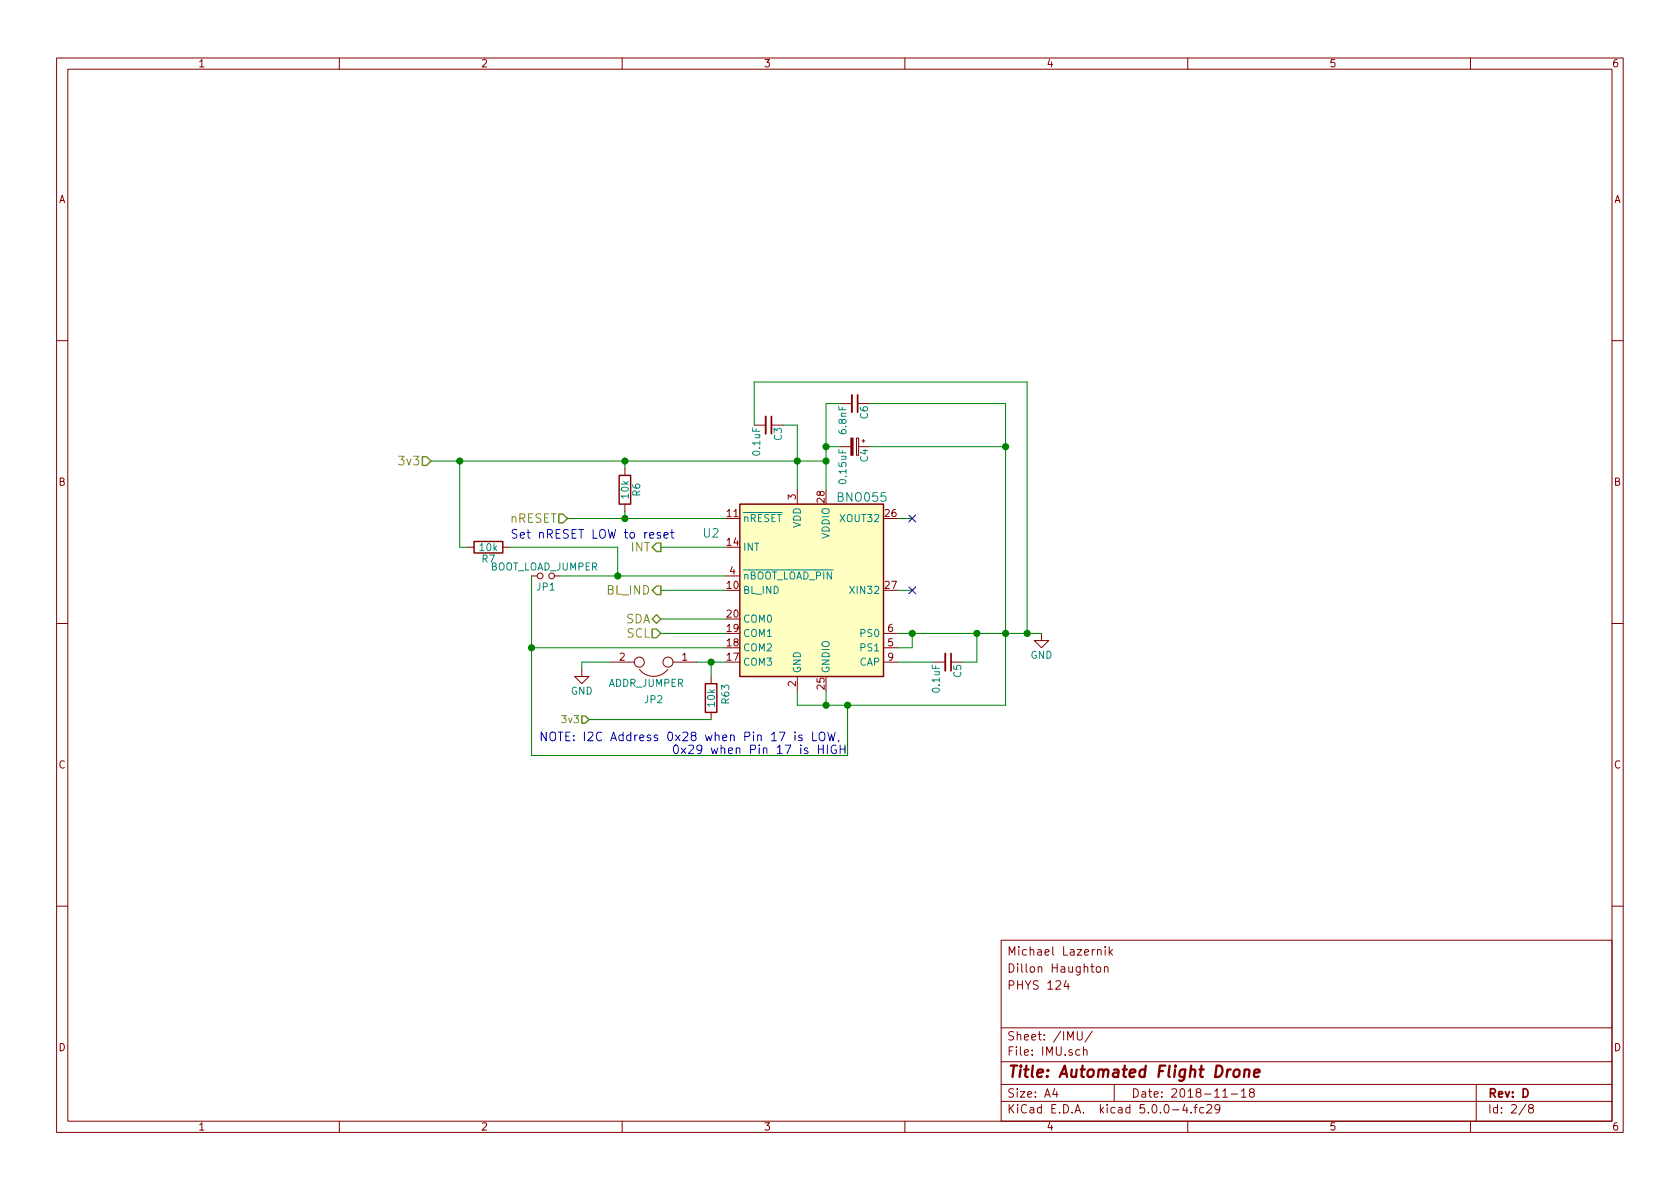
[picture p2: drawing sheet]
<svg xmlns="http://www.w3.org/2000/svg" width="297mm" height="210mm" viewBox="0 0 297 210" stroke-linecap="round" stroke-linejoin="round" font-family="sans-serif">
<g fill="none" stroke="#840000" stroke-width=".18">
<path d="M10 10.3h277v189.9h-277zM12 12.2h273v186.1h-273zM60 10.3v1.9M110 10.3v1.9M160 10.3v1.9M210 10.3v1.9M260 10.3v1.9M10 60.2h2M133.3 75.2h2.1M148.6 79h1.8M148.6 71.4h2M151.4 77.5h.4v3h-.4z"/>
<path d="M152.4 78h.5M152.7 77.7v.5M285 60.2h2M82.5 96.8h1.3M88.9 96.8h1.3M110.5 82.8v1.3M110.5 89.1v1.3M141 86.6v2.5M10 110.3h2M94 101.8h1M98 101.8h1.1M102.9 118.4v1.2h1.2l-1.2 1.3-1.3-1.3h1.3"/>
<path d="M107.9 117.1h4.2M113.1 118.4a3.2 3.2 0 0 0 5 0M119 117.1h4.2M125.7 119.6v1.3M128.3 101.8h2.5M141 119.6v2.6M156.2 114.5h2.5M156.2 112h2.5M156.2 117.1h2.5M165.1 117.1h2M184.1 112v1.3h1.3l-1.3 1.2-1.2-1.2h1.2M285 110.3h2"/>
<path d="M125.7 126v1.2M10 160.2h2M177 166.3h108v32h-108zM188.5 173.3l-.4 1.1h1M188.8 173.9v1M193.9 171.1l.2-.2 .5 .2v.7l-.3 .1-.4-.1zM194.1 168l.2-.1 .3 .1 .1 .9M195.3 171.1v-.1a.37 .37 0 0 1 .6 .1v.8M195.3 170.9v1M195.4 167.4v.2M195.4 167.9v1M196.1 167.4v1.5"/>
<path d="M196.3 168.3l.4 .6M196.7 167.9l-.6 .6M285 160.2h2M60 198.3v1.9M110 198.3v1.9M160 198.3v1.9M177 194.8h108M177 191.8h108M177 187.8h108M177 181.8h108M186.5 192.5l-.4 1h1M186.8 193v1"/>
<path d="M190.5 182.4v1.2l.3 .3h.3l.2-.3v-1.2M190.9 185.7l-.4-.1-.3 .3 .1 .6 .2 .1 .4-.1M191.6 185.7a.37 .37 0 0 1 .6 .1v.8M191.6 185.1v1.5M193.1 182.3l-1.3 2M197 191.8v3M209.5 195.2l-.4 1.1h.9M209.8 195.8v1M210 198.3v1.9M210.6 196.7v.1M211.1 195.8h.6M211.7 195.3l-.4 .2v1.3"/>
<path d="M212.8 195.9l-.4-.1-.3 .3 .1 .6 .2 .1 .4-.1M213.4 195.5l.2-.2h.4l.2 .5-.9 1h.9M215.7 196l-.2 .2a.48 .48 0 0 1-.6-.1v-.6a.48 .48 0 0 1 .6-.1l.1 .1a1.19 1.19 0 0 1-.2 1.2l-.4 .1M216.2 194h.8M217.7 193.5h1.1M219.5 193l.4-.5v1.5M219.5 194h.8M221.2 193.2l-.3-.3 .1-.2 .2-.2 .4 .1 .2 .2-.1 .2-.6 .2a.48 .48 0 0 0-.1 .7l.2 .1 .5-.1a.48 .48 0 0 0-.1-.7h-.1M260 198.3v1.9M261 191.8v6.5M269.8 195.2l-1.2 2M270.6 196l-.3-.2v-.2l.3-.3h.2l.3 .3-.1 .2-.6 .2a.48 .48 0 0 0-.1 .7l.3 .1 .4-.1a.48 .48 0 0 0-.2-.7"/>
<circle cx="95.5" cy="101.8" r=".51"/>
<circle cx="97.5" cy="101.8" r=".51"/>
<circle cx="113" cy="117.1" r=".89"/>
<circle cx="118.1" cy="117.1" r=".89"/>
</g>
<path d="M218.3 189.3a.51 .51 0 0 1 .5-.2 .51 .51 0 0 1 .4 .4l-.1 .6a.56 .56 0 0 1-.5 .4 .56 .56 0 0 1-.5-.4zM220.1 189.3a.52 .52 0 0 1 .8 .1l-.1 1M220.1 189.1l-.2 1.3M221.7 189.8l1-.2v-.4l-.6-.1-.3 .3v.9l.1 .1 .6-.1" fill="none" stroke="#840000" stroke-width=".41"/>
<path d="M130.8 89.1h25.4v30.5h-25.4z" fill="#ffffc2" stroke="#ffffc2" stroke-width=".18"/>
<path d="M83.8 95.8h5.1v2h-5.1zM109.5 84.1h2v5h-2zM130.8 89.1h25.4v30.5h-25.4zM124.7 120.9h2v5.1h-2z" fill="none" stroke="#840000" stroke-width=".25"/>
<path d="M74.7 80.8h.7l.8 .7-.8 .8h-.7zM98.8 90.9h.8l.7 .8-.7 .8h-.8zM116.1 96h.7v1.5h-.7l-.8-.7zM115.3 111.2h.8l.7 .8-.7 .8h-.8zM115.3 109.5l.8-.8 .7 .8-.7 .7zM116.1 103.6h.7v1.6h-.7l-.8-.8zM102.9 126.6h.6l.6 .6-.6 .7h-.6z" fill="none" stroke="#848400" stroke-width=".25"/>
<g fill="none" stroke="#0000c2" stroke-width=".18">
<path d="M91.4 93.7l-.6-.1-.2 .2v.4l.7 .3 .1 .4-.3 .3-.5-.1M92 94.7l.7-.2v-.3h-.5l-.2 .2 .1 .7h.6M118.6 94.2h.6M118.8 93.6v1.3v.2l.4 .1M96.6 129.5v1.5l-.9-1.5v1.5M97.3 129.7l.1-.2a.52 .52 0 0 1 .8 .2 1.04 1.04 0 0 1-.3 1.3l-.5-.1a1.23 1.23 0 0 1-.1-1.2zM98.7 129.5h.8M99.1 129.5v1.5M100.1 130.2h.5M100.8 129.5h-.7v1.5h.7M101.4 130.8v.2M101.4 130v.2"/>
<path d="M119.2 131.9l.4-.2a.97 .97 0 0 1 0 1.6 .84 .84 0 0 1-.4-1.4zM120.4 132.3l.9 1M121.3 132.3l-.9 1M121.8 131.9l.6-.2 .2 .2v.3l-.9 1.1h.9M124.1 132.4l-.3 .3h-.3l-.3-.3v-.4l.2-.2 .4-.1 .2 .2a1.06 1.06 0 0 1-.4 1.4h-.2M148.3 130.9l-.1 .3"/>
</g>
<path d="M150.4 77.5h.4v3h-.4z" fill="#840000" stroke="#840000" stroke-width=".18"/>
<path d="M135.4 73.7v3M150.6 69.8v3.1M167.1 115.6v3" fill="none" stroke="#840000" stroke-width=".33"/>
<path d="M136.4 73.7v3M151.6 69.8v3.1M168.1 115.6v3" fill="none" stroke="#840000" stroke-width=".3"/>
<g fill="none" stroke="#008400" stroke-width=".18">
<path d="M133.3 75.2v-7.6h48.3v44.4M138.4 75.2h2.6v11.4M146 79h2.6M148.6 71.4h-2.6v15.2M153.7 71.4h24.1v53.3h-36.8v-2.5M153.7 79h24.1M76.2 81.5h69.8M81.3 81.5v15.3h1.2M90.2 96.8h19v5M100.3 91.7h28M110.5 81.5v1.3M110.5 90.4v1.3"/>
<path d="M116.8 96.8h11.5M158.7 91.7h2.6M94 114.5h34.3M94 101.8v31.8h55.9v-8.9M99.1 101.8h29.2M107.9 117.1h-5v1.3M116.8 112h11.5M116.8 104.4h11.5M116.8 109.5h11.5M123.2 117.1h5.1M125.7 117.1v2.5M158.7 112h25.4"/>
<path d="M158.7 117.1h6.4M158.7 104.4h2.6M161.3 112v2.5h-2.6M172.7 112v5.1h-2.5M104.1 127.2h21.6M146 122.2v2.5"/>
</g>
<g fill="#008400" stroke="#008400" stroke-width=".25">
<circle cx="161.3" cy="112" r=".51"/>
<circle cx="172.7" cy="112" r=".51"/>
<circle cx="146.1" cy="124.7" r=".51"/>
<circle cx="177.8" cy="112" r=".51"/>
<circle cx="146.1" cy="79" r=".51"/>
<circle cx="177.8" cy="79" r=".51"/>
<circle cx="181.6" cy="112" r=".51"/>
<circle cx="141" cy="81.5" r=".51"/>
<circle cx="149.9" cy="124.7" r=".51"/>
<circle cx="125.7" cy="117.1" r=".51"/>
<circle cx="94" cy="114.5" r=".51"/>
<circle cx="109.2" cy="101.8" r=".51"/>
<circle cx="81.3" cy="81.5" r=".51"/>
<circle cx="146.1" cy="81.5" r=".51"/>
<circle cx="110.5" cy="81.5" r=".51"/>
<circle cx="110.5" cy="91.7" r=".51"/>
</g>
<path d="M160.7 91.1l1.2 1.2M161.9 91.1l-1.2 1.2M160.7 103.8l1.2 1.2M161.9 103.8l-1.2 1.2" fill="none" stroke="#000084" stroke-width=".18"/>
<text font-size="2.8" fill="#840000" x="178" y="190.5">Title: Automated Flight Drone</text>
<g font-size="2.1" fill="#848400">
<text x="70.9" y="82.3">3v3</text>
<text x="90.2" y="92.5">nRESET</text>
<text x="111.6" y="97.5">INT</text>
<text x="107.4" y="105.2">BL_IND</text>
<text x="110.6" y="110.2">SDA</text>
<text x="110.8" y="112.8">SCL</text>
</g>
<g font-size="2.1" fill="#008484">
<text x="148.3" y="88.7">BNO055</text>
<text x="124.4" y="95.1">U2</text>
</g>
<g font-size="2.1" fill="#0000c2">
<text x="93.3" y="95.2">Set nRESET LOW to reset</text>
<text x="103" y="131.1">NOTE: I2C Address 0x28 when Pin 17 is LOW,</text>
<text x="124" y="133.3">0x29 when Pin 17 is HIGH</text>
</g>
<g font-size="2.1" fill="#840000">
<text x="178" y="172">Dillon Haughton</text>
<text x="178" y="169">Michael Lazernik</text>
<text x="178" y="175">PHYS 124</text>
<text x="178" y="184">Sheet: /IMU/</text>
<text x="178" y="186.7">File: IMU.sch</text>
<text x="178" y="196.9">KiCad E.D.A. kicad 5.0.0-4.fc29</text>
<text x="178" y="194.1">Size: A4</text>
<text x="200" y="194.1">Date: 2018-11-18</text>
<text x="263" y="194.1">Rev: D</text>
<text x="263" y="196.9">Id: 2/8</text>
</g>
<g font-size="1.8" fill="#840000">
<text x="35" y="11.9">1</text>
<text x="85" y="11.9">2</text>
<text x="135" y="11.9">3</text>
<text x="185" y="11.9">4</text>
<text x="235" y="11.9">5</text>
<text x="285" y="11.9">6</text>
<text x="10.4" y="35.9">A</text>
<text x="285.4" y="35.9">A</text>
<text x="10.4" y="85.9">B</text>
<text x="140.7" y="88.4" transform="rotate(-90 140.7 88.4)">3</text>
<text x="145.8" y="88.8" transform="rotate(-90 145.8 88.8)">28</text>
<text x="285.4" y="85.9">B</text>
<text x="128.6" y="91.4">11</text>
<text x="156.5" y="91.4">26</text>
<text x="128.6" y="96.5">14</text>
<text x="129.1" y="101.6">4</text>
<text x="128.6" y="104.1">10</text>
<text x="156.5" y="104.1">27</text>
<text x="128.6" y="111.8">19</text>
<text x="128.6" y="109.2">20</text>
<text x="157" y="111.8">6</text>
<text x="109.6" y="116.8">2</text>
<text x="120.6" y="116.8">1</text>
<text x="128.6" y="116.8">17</text>
<text x="128.6" y="114.3">18</text>
<text x="157" y="114.3">5</text>
<text x="157" y="116.8">9</text>
<text x="140.7" y="121.4" transform="rotate(-90 140.7 121.4)">2</text>
<text x="145.8" y="121.9" transform="rotate(-90 145.8 121.9)">25</text>
<text x="10.4" y="135.9">C</text>
<text x="285.4" y="135.9">C</text>
<text x="10.4" y="185.9">D</text>
<text x="285.4" y="185.9">D</text>
<text x="35" y="199.9">1</text>
<text x="85" y="199.9">2</text>
<text x="135" y="199.9">3</text>
<text x="185" y="199.9">4</text>
<text x="235" y="199.9">5</text>
<text x="285" y="199.9">6</text>
</g>
<g font-size="1.8" fill="#008484">
<text x="138.2" y="77.9" transform="rotate(-90 138.2 77.9)">C3</text>
<text x="149.7" y="76.6" transform="rotate(-90 149.7 76.6)">6.8nF</text>
<text x="153.5" y="74.1" transform="rotate(-90 153.5 74.1)">C6</text>
<text x="134.4" y="80.4" transform="rotate(-90 134.4 80.4)">0.1uF</text>
<text x="153.5" y="81.7" transform="rotate(-90 153.5 81.7)">C4</text>
<text x="111.2" y="88.1" transform="rotate(-90 111.2 88.1)">10k</text>
<text x="113.2" y="87.7" transform="rotate(-90 113.2 87.7)">R6</text>
<text x="149.7" y="85.3" transform="rotate(-90 149.7 85.3)">0.15uF</text>
<text x="131.3" y="92.3">nRESET</text>
<text x="141.6" y="93.4" transform="rotate(-90 141.6 93.4)">VDD</text>
<text x="146.7" y="95.3" transform="rotate(-90 146.7 95.3)">VDDIO</text>
<text x="148.8" y="92.3">XOUT32</text>
<text x="84.9" y="97.5">10k</text>
<text x="85.2" y="99.5">R7</text>
<text x="86.5" y="100.9">BOOT_LOAD_JUMPER</text>
<text x="131.3" y="97.4">INT</text>
<text x="94.9" y="104.4">JP1</text>
<text x="131.3" y="105">BL_IND</text>
<text x="131.3" y="102.5">nBOOT_LOAD_PIN</text>
<text x="150.8" y="105">XIN32</text>
<text x="131.3" y="112.6">COM1</text>
<text x="131.3" y="110.1">COM0</text>
<text x="152.3" y="112.6">PS0</text>
<text x="131.3" y="117.7">COM3</text>
<text x="131.3" y="115.2">COM2</text>
<text x="141.6" y="119.1" transform="rotate(-90 141.6 119.1)">GND</text>
<text x="146.7" y="119.1" transform="rotate(-90 146.7 119.1)">GNDIO</text>
<text x="152" y="117.7">CAP</text>
<text x="152.3" y="115.2">PS1</text>
<text x="170" y="119.8" transform="rotate(-90 170 119.8)">C5</text>
<text x="182.2" y="116.5">GND</text>
<text x="100.9" y="122.9">GND</text>
<text x="107.6" y="121.5">ADDR_JUMPER</text>
<text x="114" y="124.4">JP2</text>
<text x="126.4" y="124.9" transform="rotate(-90 126.4 124.9)">10k</text>
<text x="129" y="124.4" transform="rotate(-90 129 124.4)">R63</text>
<text x="166.2" y="122.3" transform="rotate(-90 166.2 122.3)">0.1uF</text>
</g>
<text font-size="1.8" fill="#848400" x="99.7" y="127.9">3v3</text>
</svg>
